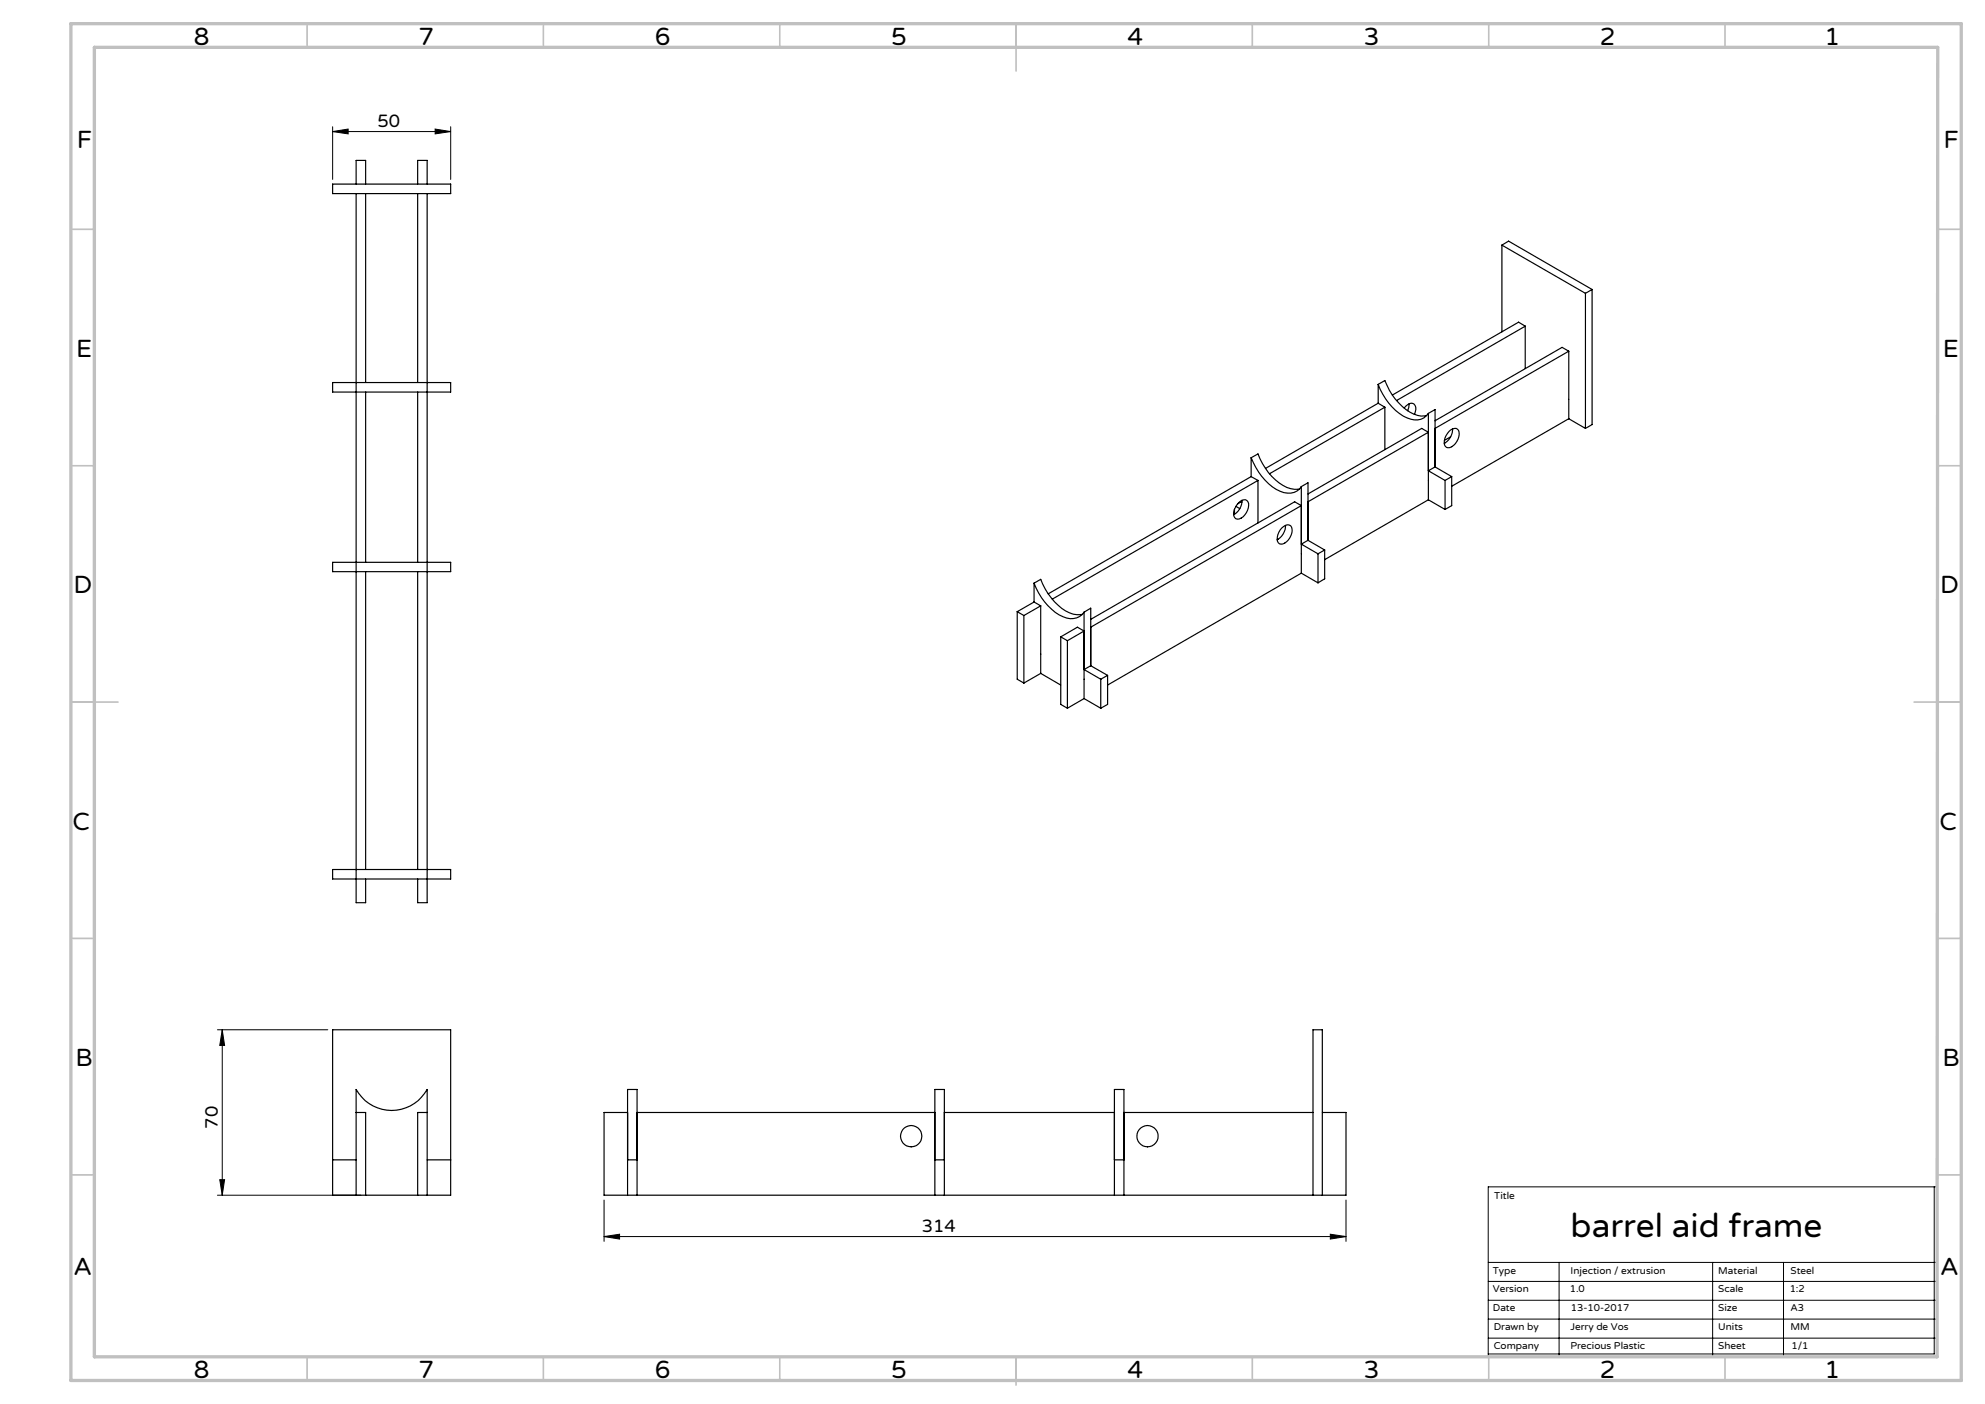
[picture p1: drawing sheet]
<svg xmlns="http://www.w3.org/2000/svg" width="420mm" height="297mm" viewBox="0 0 420 297" stroke-linecap="round" stroke-linejoin="round" font-family="sans-serif">
<!-- layer: Laag 1 -->
<g fill="none" stroke="#000" stroke-width=".21">
<path d="M70.4 27.8l3.3-.5v1zM70.4 26.8v11.2M70.4 27.8h25M92.1 27.3l3.3 .5-3.3 .5zM95.4 26.8v11.2M46 217.8h23.4M47 217.8l.5 3.4h-1zM47 217.8v35M46 252.8h30.4M46.5 249.6h1l-.5 3.2zM127.8 253.9v8.7M284.8 253.9v8.7"/>
<path d="M409.3 251.1v35.3h-94.4M127.8 261.6l3.3-.5v1zM127.8 261.6h157M281.5 261.1l3.3 .5-3.3 .5zM314.9 267h95M314.9 271.1h95M314.9 275.1h95M314.9 279h95M329.9 267v20.1M362.4 267v20.1M377.4 267v20.1M314.9 283.1h95"/>
<path d="M315 287h94.9v-35.9h-95v36h95"/>
</g>
<g fill="none" stroke="#c0c0c0" stroke-width=".35">
<path d="M65 5v5M115 5v5M165 5v5M215 5v10M265 5v5M315 5v5M365 5v5M15 48.5h5M410 48.5h5M15 98.5h5M410 98.5h5M15 148.5h10"/>
<path d="M405 148.5h10M15 198.5h5M410 198.5h5M15 248.5h5M410 248.5h5M65 287v5M115 287v5M165 287v5M215 287v6M265 287v5M315 287v5M365 287v5"/>
</g>
<path d="M15 5h400v287h-400zM20 10h390l-.1 277h-389.9z" fill="none" stroke="#c0c0c0" stroke-width=".7"/>
<g fill="#000">
<path d="M70.4 27.8l3.3-.5v1zM92.1 27.3l3.3 .5-3.3 .5z"/>
<path d="M47 217.8l.5 3.4h-1zM46.5 249.6h1l-.5 3.2z"/>
<path d="M127.8 261.6l3.3-.5v1zM281.5 261.1l3.3 .5-3.3 .5z"/>
</g>
<g fill="none" stroke="#000" stroke-width=".25">
<path d="M70.4 38.9h25v2.1h-25zM75.4 38.9v-5h2v5M88.4 38.9v-5h2v5M75.4 41v150h2v-5.1M77.4 41v39.9M88.4 41v39.9M90.4 41v150h-2v-5.1M317.8 51.9v18.3M317.8 51.9l17.7 10.2M317.8 51.9l1.4-.9 17.7 10.2M322.7 69l-27.2 15.7M322.7 69v9"/>
<path d="M322.7 69l-1.4-.8-26.7 15.4M331.9 74.3v14.3M331.9 74.3l-28.3 16.3M331.9 74.3l-1.4-.8-26.9 15.5M335.5 62.1v28.5M336.9 61.2v28.6l-1.4 .8M336.9 61.2l-1.4 .9M70.4 80.9h25v2h-25zM77.4 82.9v36.1M88.4 82.9v36.1M264.7 96.8a12.1 12.1 0 0 0 6.9 7.4 3.2 3.2 0 0 0 3.7-1.3M264.7 96.8l1.5-.8a11.8 11.8 0 0 0 6.8 7.4l.8 .1 1.2-.1"/>
<path d="M264.7 96.8v4M291.6 81.3a11.9 11.9 0 0 0 6.9 7.4 3.1 3.1 0 0 0 3.7-1.2M291.6 81.3l1.4-.8a12.1 12.1 0 0 0 6.9 7.4l.8 .1 1.1-.1M291.6 85.3l1.4 .8M291.6 85.3l-23.8 13.8M291.6 81.3v4M293 86.1l-24.4 14.1M293 86.1v9M297.1 86.3a1.59 1.59 0 0 1 2.1-.8 1.87 1.87 0 0 1 .1 2.2M298.1 85.4l-.2 1.5M302.2 87.5v18.2M302.2 87.5l1.4-.9v12.2"/>
<path d="M303.6 98.8l-1.4 .8 3.6 2M303.6 98.8l3.6 2M306.6 91.3a1.16 1.16 0 0 1 1.1-.7 1.16 1.16 0 0 1 1 .8 3.1 3.1 0 0 1-2.3 3.3 1.04 1.04 0 0 1-.8-1.5 3.6 3.6 0 0 1 1-1.9zM307 92.4l-1.4 .8M307.3 90.7a3.4 3.4 0 0 1-1.7 3.1M331.9 88.6l3.6 2M331.9 88.6l-24.7 14.3M70.4 119h25v1.9h-25zM261.2 108.8l-.2 .1M261.2 107.7v1.1M261.5 107.1l.8 .5M262 106.4a1.15 1.15 0 0 1 1.2-.7 1.15 1.15 0 0 1 1 .8 3.2 3.2 0 0 1-2.3 3.3 1.03 1.03 0 0 1-.8-1.5l.3-1z"/>
<path d="M262.8 105.8v.3a3.5 3.5 0 0 1-1.6 2.7M262.8 106.2l-.2-.1-.7 .5M264.7 100.8l1.5 .8M264.7 100.8l-42.9 24.8M266.2 101.6l-43.6 25.1M266.2 101.6v9M271.2 111.7a1.52 1.52 0 0 1 1.8-.5 2.73 2.73 0 0 1-1.2 3.7 1.02 1.02 0 0 1-1.3 0 1.02 1.02 0 0 1-.2-1.3 3.6 3.6 0 0 1 .9-1.9zM272 111.2a3.5 3.5 0 0 1-1.8 3M275.3 102.9v18.3M275.3 102.9l1.5-.8v12.2M276.8 104.5l24-13.9 1.4 .8-25.4 14.7M276.8 114.3l-1.5 .8 3.6 2.1"/>
<path d="M276.8 114.3l3.5 2M278.9 117.2v6.1M280.3 116.3v6.1l-1.4 .9M280.3 116.3l-1.4 .9M302.2 105.7l-21.9 12.7M302.2 105.7l3.6 2.1M305.8 101.6v6.2M307.2 100.8l-1.4 .8M307.2 100.8v6.2l-1.4 .8M77.4 120.9v63M88.4 120.9v63M215.2 129.4l1.4 .8"/>
<path d="M215.2 129.4v14.3l1.4 .8M216.6 130.2v14.3M218.8 123.4a11.9 11.9 0 0 0 6.9 7.3 3.3 3.3 0 0 0 3.7-1.2M218.8 123.4l1.4-.8a11.9 11.9 0 0 0 6.9 7.3l1.9 .1M218.8 127.3l-3.6 2.1M218.8 127.3l1.4 .9M218.8 123.4v3.9M220.2 128.2l-3.6 2M220.2 128.2v14.2M224.4 134.7v14.3l1.4 .8M224.4 134.7l3.6-2 1.4 .8-3.6 2M224.4 134.7l1.4 .8"/>
<path d="M225.8 135.5v14.3M229.4 129.5v18.3M229.4 129.5l1.4-.8v12.1M230.8 131l43.1-24.9 1.4 .9-44.5 25.7M275.3 121.2l-40.9 23.7M275.3 121.2l3.6 2.1M220.2 142.4l-3.6 2.1M220.2 142.4l4.2 2.5M229.4 147.8l-3.6 2M229.4 147.8l3.5 2M230.8 140.8l-1.4 .8 3.5 2.1M230.8 140.8l3.6 2.1"/>
<path d="M232.9 143.7v6.1M234.4 142.9l-1.5 .8M234.4 142.9v6.1l-1.5 .8M70.4 183.9h25v2h-25zM70.4 217.8h25v35h-25zM75.4 235.3h2v17.5M90.4 235.3h-2v17.5M132.8 235.3h-5v17.5h157v-17.5h-5M134.8 235.3h63M199.8 235.3h36M237.8 235.3h40M70.4 245.4h5"/>
<path d="M75.4 252.8v-22.3a8.6 8.6 0 0 0 15 0v22.3M90.4 245.4h5M132.8 245.4h2M132.8 252.8v-22.3h2v22.3M197.8 245.4h2M197.8 252.8v-22.3h2v22.3M235.8 245.4h2M235.8 252.8v-22.3h2v22.3M277.8 252.8v-35h2v35"/>
<circle cx="192.8" cy="240.3" r="2.25"/>
<circle cx="242.8" cy="240.3" r="2.25"/>
</g>
<text font-size="7.1" x="332.3" y="261.8">barrel aid frame</text>
<g font-size="5.3">
<text x="41" y="9.5">8</text>
<text x="88.5" y="9.5">7</text>
<text x="138.5" y="9.5">6</text>
<text x="188.5" y="9.5">5</text>
<text x="238.5" y="9.5">4</text>
<text x="288.5" y="9.5">3</text>
<text x="338.5" y="9.5">2</text>
<text x="386" y="9.5">1</text>
<text x="16.2" y="31.2">F</text>
<text x="411.2" y="31.2">F</text>
<text x="16.1" y="75.5">E</text>
<text x="411.1" y="75.5">E</text>
<text x="15.5" y="125.5">D</text>
<text x="410.5" y="125.5">D</text>
<text x="15.4" y="175.5">C</text>
<text x="410.4" y="175.5">C</text>
<text x="16" y="225.5">B</text>
<text x="411" y="225.5">B</text>
<text x="15.5" y="269.7">A</text>
<text x="410.5" y="269.7">A</text>
<text x="41" y="291.5">8</text>
<text x="88.5" y="291.5">7</text>
<text x="138.5" y="291.5">6</text>
<text x="188.5" y="291.5">5</text>
<text x="238.5" y="291.5">4</text>
<text x="288.5" y="291.5">3</text>
<text x="338.5" y="291.5">2</text>
<text x="386" y="291.5">1</text>
</g>
<g font-size="3.8">
<text x="79.9" y="26.9">50</text>
<text x="46.1" y="238.7" transform="rotate(-90 46.1 238.7)">70</text>
<text x="195.1" y="260.7">314</text>
</g>
<g font-size="2.1">
<text x="316.2" y="253.6">Title</text>
<text x="315.9" y="269.4">Type</text>
<text x="332.3" y="269.4">Injection / extrusion</text>
<text x="363.6" y="269.4">Material</text>
<text x="378.9" y="269.4">Steel</text>
<text x="315.9" y="273.3">Version</text>
<text x="332.1" y="273.3">1.0</text>
<text x="363.6" y="273.3">Scale</text>
<text x="378.7" y="273.3">1:2</text>
<text x="315.9" y="277.3">Date</text>
<text x="316" y="281.4">Drawn by</text>
<text x="332.3" y="281.3">Jerry de Vos</text>
<text x="332.4" y="277.3">13-10-2017</text>
<text x="363.6" y="281.4">Units</text>
<text x="363.6" y="277.3">Size</text>
<text x="378.8" y="281.4">MM</text>
<text x="378.8" y="277.3">A3</text>
<text x="316" y="285.3">Company</text>
<text x="332.3" y="285.3">Precious Plastic</text>
<text x="363.6" y="285.3">Sheet</text>
<text x="379.1" y="285.3">1/1</text>
</g>
</svg>
